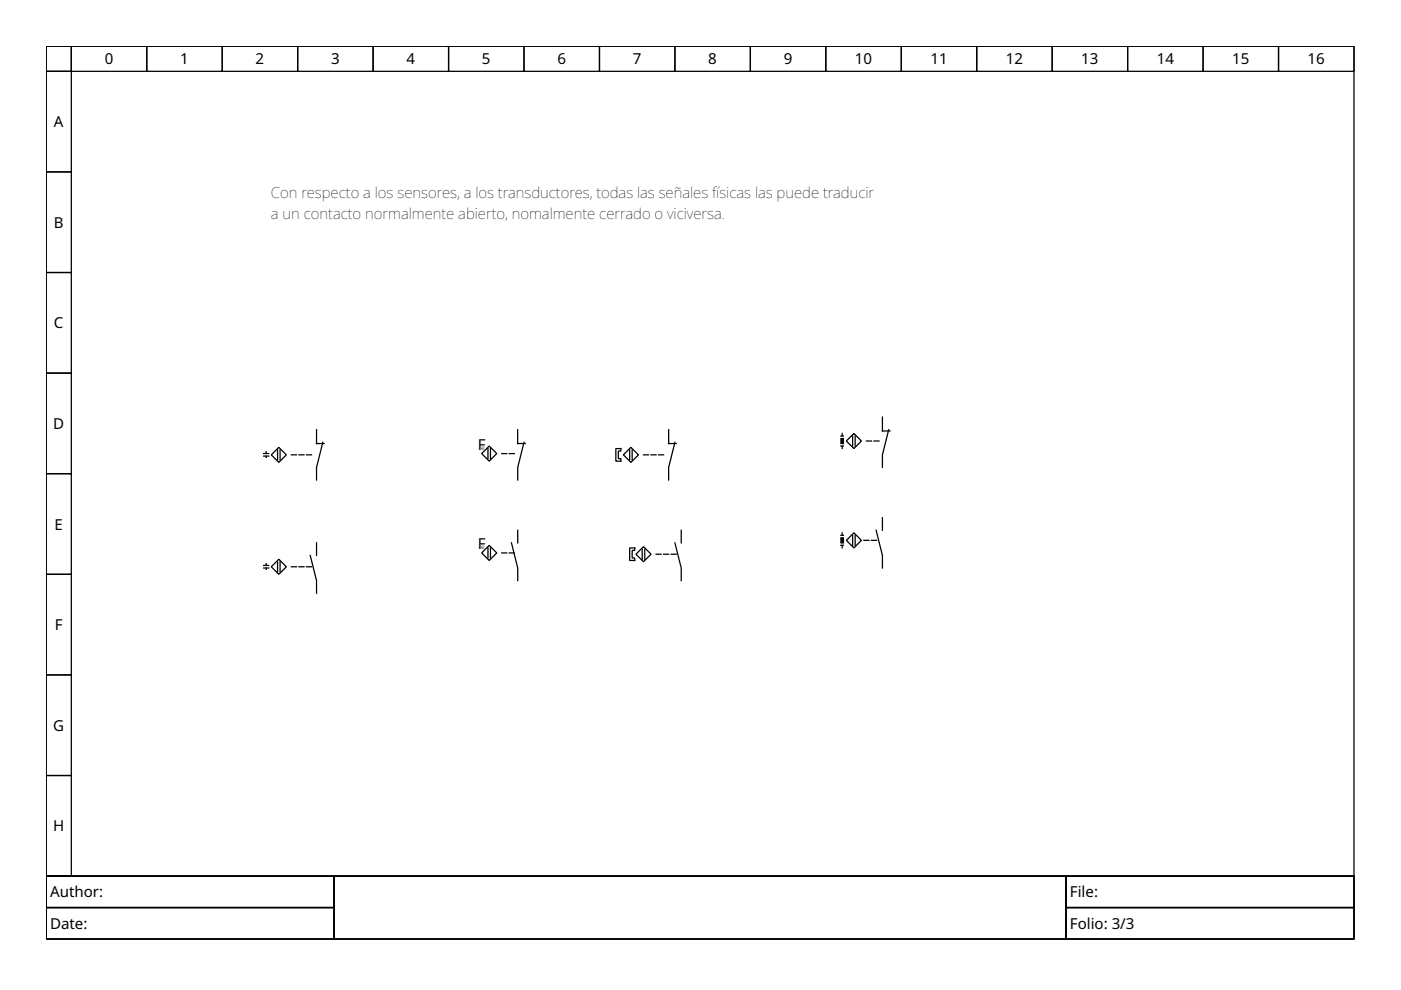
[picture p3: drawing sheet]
<svg xmlns="http://www.w3.org/2000/svg" width="297mm" height="210mm" viewBox="0 0 297 210" stroke-linecap="round" stroke-linejoin="round" font-family="sans-serif">
<g fill="none" stroke="#000" stroke-width=".27">
<path d="M9.8 9.8h277.3v176h-277.3zM9.8 9.8h5.3v5.3h-5.3zM9.8 15.1h5.3v21.4h-5.3zM15.1 9.8h16v5.3h-16zM31.1 9.8h16v5.3h-16zM47.1 9.8h16v5.3h-16zM63.1 9.8h16v5.3h-16zM79.1 9.8h16v5.3h-16zM95.1 9.8h16v5.3h-16zM111.1 9.8h16v5.3h-16zM127.1 9.8h16v5.3h-16zM143.1 9.8h16v5.3h-16z"/>
<path d="M159.1 9.8h16v5.3h-16zM175.1 9.8h16v5.3h-16zM191.1 9.8h16v5.3h-16zM207.1 9.8h16v5.3h-16zM223.1 9.8h16v5.3h-16zM239.1 9.8h16v5.3h-16zM255.1 9.8h16v5.3h-16zM271.1 9.8h16v5.3h-16zM9.8 36.5h5.3v21.3h-5.3zM9.8 57.8h5.3v21.3h-5.3zM9.8 79.1h5.3v21.3h-5.3zM55.9 96.2h1.1"/>
<path d="M55.9 96.7h1.1M56.4 95.8v.2M56.4 96.7v.3M57.5 96.4l1.6-1.6 1.6 1.6-1.6 1.6zM58.8 95.4v2.1M59.4 95.4v2.1M67.1 91.1v2.9h1.6M68.4 93.8l-1.3 5.3v2.7M103.5 95.1v2.1M103.7 94.6l1.6 1.6-1.6 1.6-1.6-1.6zM104 95.1v2.1M109.8 91.1v2.9h1.6"/>
<path d="M111.1 93.8l-1.3 5.3v2.7M130.6 95.1h1v.5h-.5v1.6h.5v.6h-1zM132.2 96.4l1.6-1.6 1.6 1.6-1.6 1.6zM133.5 95.4v2.1M134 95.4v2.1M141.8 91.1v2.9h1.6M143.1 93.8l-1.3 5.3v2.7M178.3 94.6h.5M178.3 92.4h.5M178.6 91.9v.5M178.6 94.6v.5M180.8 92.4v2.2"/>
<path d="M181 91.9l1.6 1.6-1.6 1.6-1.6-1.6zM181.3 92.4v2.2M187.1 88.4v3h1.6M188.4 91.1l-1.3 5.3v2.7M9.8 100.4h5.3v21.4h-5.3zM55.9 119.9h1.1M56.4 119.5v.3M58.8 119.1v2.1M59.4 119.1v2.1M65.8 117.8l1.3 5.3v2.7M67.1 115.1v2.7M102.1 117.2l1.6-1.6 1.6 1.6-1.6 1.6z"/>
<path d="M103.5 116.2v2.1M104 116.2v2.1M108.4 115.1l1.4 5.3v2.7M109.8 112.4v2.7M133.5 116.2h1.1v.5h-.6v1.6h.6v.5h-1.1zM134.8 117.5l1.6-1.6 1.6 1.6-1.6 1.6zM136.2 116.4v2.2M136.7 116.4v2.2M143.1 115.1l1.3 5.3v2.7M144.4 112.4v2.7M178.3 115.6h.5M178.3 113.5h.5"/>
<path d="M178.6 113v.5M178.6 115.6v.6M179.4 114.6l1.6-1.6 1.6 1.6-1.6 1.6zM180.8 113.5v2.1M181.3 113.5v2.1M185.8 112.4l1.3 5.4v2.6M187.1 109.8v2.6M9.8 121.8h5.3v21.3h-5.3zM55.9 120.4h1.1M56.4 120.4v.3M57.5 120.2l1.6-1.6 1.6 1.6-1.6 1.6zM9.8 143.1h5.3v21.3h-5.3z"/>
<path d="M9.8 164.4h5.3v21.4h-5.3zM9.8 185.8h277.3v13.3h-277.3zM9.8 185.8h61v6.6h-61zM9.8 192.4h61v6.7h-61zM70.8 185.8h155.2v13.3h-155.2zM226 185.8h61.1v6.6h-61.1zM226 192.4h61.1v6.7h-61.1z"/>
</g>
<path d="M61.8 96.4h4.2M106.4 96.2h3.2M136.4 96.4h4.3M183.7 93.5h3.2M106.4 117.2h3.2M139.1 117.5h4.3M183.2 114.6h3.2M61.8 120.2h4.2" fill="none" stroke="#000" stroke-width=".27" stroke-dasharray="1.1 .5"/>
<g fill="#000" stroke="#000" stroke-width=".27">
<path d="M178.3 93h.5v1h-.5z" fill-rule="evenodd"/>
<path d="M178.3 114h.5v1.1h-.5z" fill-rule="evenodd"/>
</g>
<g font-size="3.2">
<text x="22.2" y="13.7">0</text>
<text x="38.2" y="13.7">1</text>
<text x="54.2" y="13.7">2</text>
<text x="70.2" y="13.7">3</text>
<text x="86.2" y="13.7">4</text>
<text x="102.2" y="13.7">5</text>
<text x="118.2" y="13.7">6</text>
<text x="134.2" y="13.7">7</text>
<text x="150.2" y="13.7">8</text>
<text x="166.2" y="13.7">9</text>
<text x="181.3" y="13.7">10</text>
<text x="197.3" y="13.7">11</text>
<text x="213.3" y="13.7">12</text>
<text x="229.3" y="13.7">13</text>
<text x="245.2" y="13.7">14</text>
<text x="261.2" y="13.7">15</text>
<text x="277.2" y="13.7">16</text>
<text x="11.4" y="27">A</text>
<text x="57.5" y="42">Con respecto a los sensores, a los transductores, todas las señales físicas las puede traducir</text>
<text x="57.5" y="46.5">a un contacto normalmente abierto, nomalmente cerrado o viciversa.</text>
<text x="11.4" y="48.3">B</text>
<text x="11.4" y="69.6">C</text>
<text x="11.3" y="91">D</text>
<text x="101.3" y="95.4">F</text>
<text x="11.6" y="112.3">E</text>
<text x="101.3" y="116.4">F</text>
<text x="11.6" y="133.6">F</text>
<text x="11.3" y="155">G</text>
<text x="11.3" y="176.3">H</text>
<text x="10.6" y="190.3">Author:</text>
<text x="226.8" y="190.3">File:</text>
<text x="10.6" y="197">Date:</text>
<text x="226.8" y="197">Folio: 3/3</text>
</g>
<g font-size="1.3">
<text x="102" y="95.4">e</text>
<text x="102" y="116.4">e</text>
</g>
</svg>
